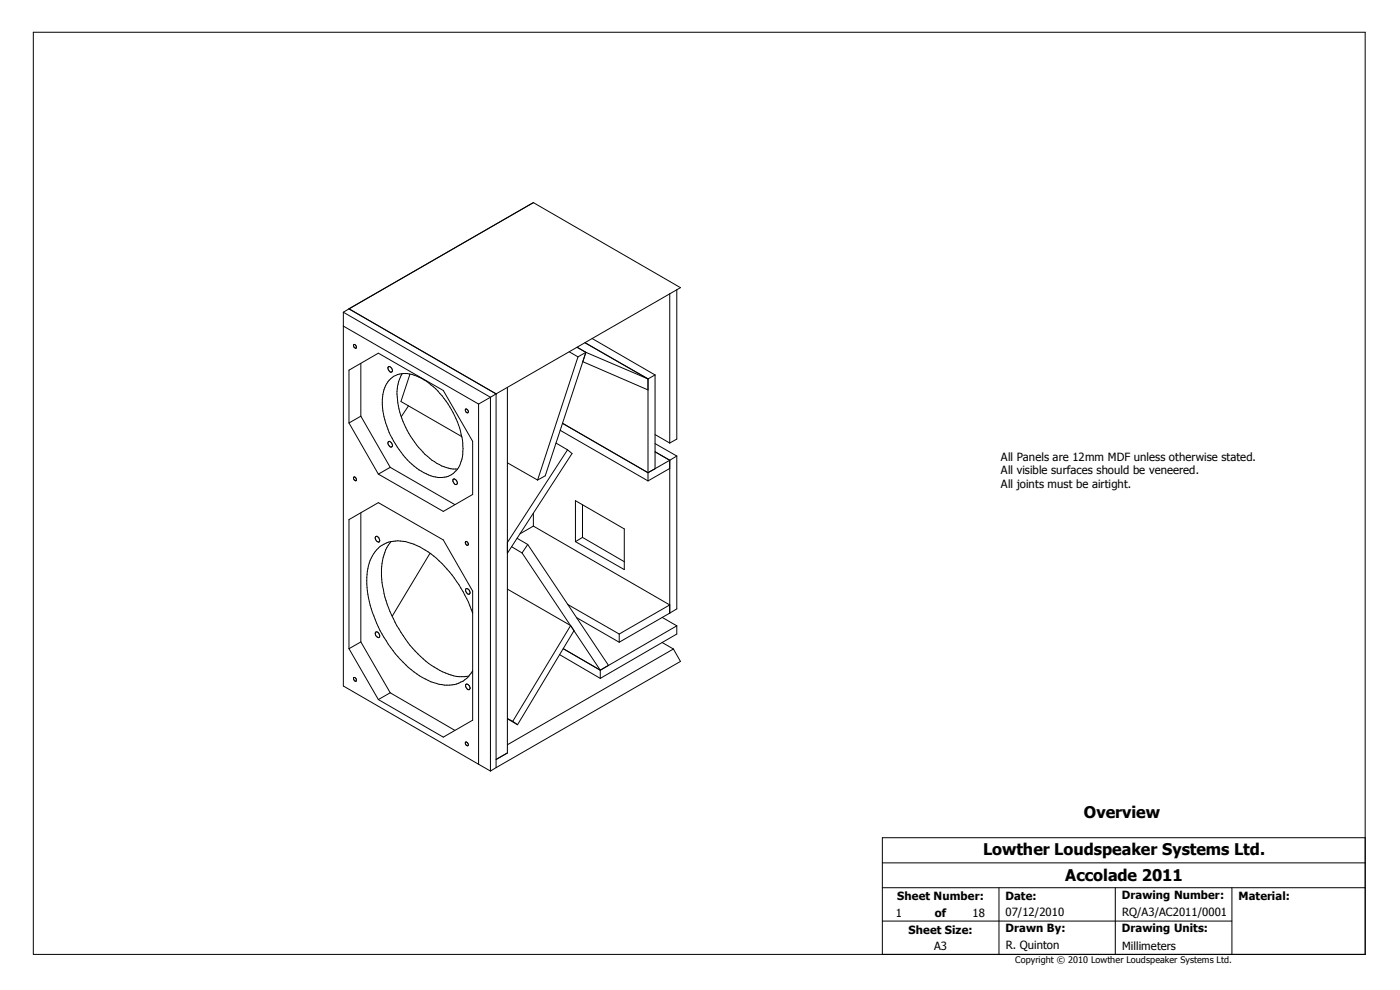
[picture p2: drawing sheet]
<svg xmlns="http://www.w3.org/2000/svg" width="420mm" height="297mm" viewBox="0 0 420 297" stroke-linecap="round" stroke-linejoin="round" font-family="sans-serif">
<g fill="none" stroke="#000" stroke-width=".3">
<path d="M10 9.7h399.4v276.3h-399.4zM103 93.6v112l40.5 23.4M103 97.7l40.5 23.4M103 93.6l44.1 25.5M104.6 92.6l55.3-31.9 44.1 25.5-55.2 31.8M104.6 92.6l44.2 25.4M104.6 92.6l-1.6 1M200.8 88v44.8M202.9 86.8v44.8l-2.1 1.2M106.2 103.2l.5 .3 .1 .7a.63 .63 0 0 1-.7-.2 .63 .63 0 0 1 .1-.8zM108.2 108.9v15.8M116.5 109.9a1.03 1.03 0 0 1 1 .5 1.03 1.03 0 0 1-.1 1.1 1.17 1.17 0 0 1-.9-1.6z"/>
<path d="M116.7 114a6.5 6.5 0 0 1 7.5-1.5 22 22 0 0 1 11.7 11.2 20.2 20.2 0 0 1 2.6 13.9 6.6 6.6 0 0 1-9.3 5 22.3 22.3 0 0 1-11.6-11.3 19.2 19.2 0 0 1-2.2-15.2zM120.6 111.9a13.5 13.5 0 0 0-1 10.6 27.2 27.2 0 0 0 11.4 16.4l2.2 1a8.5 8.5 0 0 0 4 .7M122.9 112.1l-2.7 8.2 18.2 10.5M147.1 119.1l-3.6 2M147.1 119.1v112M148.8 118l-1.7 1.1M148.8 118v112.1M152.1 116.1v109.6l-3.3 1.9M170.7 105.4l2.6 1.5M173.1 104.1l2.6 1.5M173.3 106.9l-12.1 37M175.4 102.7l18.9 10.9"/>
<path d="M175.7 105.6l-2.4 1.3M175.7 105.6l-12.2 37-2.3 1.3M175.7 105.6l-.9 2.8 19.5 8.5M175.7 105.6l18.6 8M177.5 101.4l18.9 11M194.3 113.6v30.5M196.4 112.4l-2.1 1.2M196.4 112.4v28.1l-2.1 1.2M104.6 126.8v-15.9l8.9-5.1 19.4 11.2 8.8 15.3v15.9l-8.8 5.1-19.4-11.2M104.6 126.8l8.9 15.3M108.2 124.7l8.8 15.4M108.2 124.7l-3.6 2.1"/>
<path d="M116.5 132.3a1.02 1.02 0 0 1 1 .6 1.02 1.02 0 0 1-.1 1.1 1.1 1.1 0 0 1-.9-1.7zM122.5 121.6l-2.2 3.3M139.6 122.6l.6 .2 .3 .5-.2 .4-.5-.2-.3-.5zM143.5 121.1v107.9M152.1 138.7l9.1 5.2M166.7 132.8l3.5 2M168 129l26.3 15.1M168.7 126.8l25.6 14.9M170.2 134.8l-18.1 27.8M170.2 134.8l1.3 1.1-19.4 29.9M196.4 135.4l4.4 2.5M196.4 130.2l4.4 2.6"/>
<path d="M196.4 132.9l6.5 3.8M200.8 137.9l-6.5 3.8M200.8 137.9v45.8M202.9 136.7v45.8l-2.1 1.2M202.9 136.7l-2.1 1.2M106.2 142.9h.2l.4 .6-.1 .6-.7-.7zM108.2 153.7v38.7M117 140.1l19.4 11.1M117 140.1l-3.5 2M135.9 143.6a1.04 1.04 0 0 1 1 .5 1.04 1.04 0 0 1 0 1.1 1.26 1.26 0 0 1-1-1.6zM159.9 157.7l-3.9 2.2M159.9 153.9v3.8"/>
<path d="M159.9 157.7l40.9 23.6-15.1 8.7M172.6 150l14.6 8.5v12.2l-14.6-8.4zM174.7 151.3v9.8M200.8 140.4l-6.5 3.7M112.7 160.8a1.02 1.02 0 0 1 1 .5 1.02 1.02 0 0 1-.1 1.1 1.09 1.09 0 0 1-.9-1.6zM117.3 162.3a15.5 15.5 0 0 0-2.7 12.3 38.2 38.2 0 0 0 14.8 24.8 15.3 15.3 0 0 0 10.5 3.3l.7-.1M128.9 165.8l-11.3 18.9M139.6 162.3l.6 .2 .3 .5-.2 .4-.5-.1-.3-.6zM139.8 176.4a1.09 1.09 0 0 1 .9 1.7 1.15 1.15 0 0 1-.9-1.7zM152.1 176.5l19 11-17.3 28.7M153.4 163.8l3.1 1.9M155 161.3l3.2 1.9"/>
<path d="M156.5 165.7l23.5 35.1M158.2 163.2l-1.7 2.5M158.2 163.2l24.3 36.2-2.5 1.4M174.7 161.1l-2.1 1.2M174.7 161.1l12.5 7.2M104.6 194.4v-38.7l8.9-5.1 19.4 11.2 8.8 15.3v38.7l-8.8 5.1-19.4-11.3M104.6 194.4l8.9 15.2M108.2 192.4l8.8 15.2M108.2 192.4l-3.6 2M112.6 189.5a.79 .79 0 0 1 .8 0 .79 .79 0 0 1 .4 .8l-.1 .7a1.1 1.1 0 0 1-1.1-1.5zM141.7 183.7a39.1 39.1 0 0 0-13.3-18.3 17.5 17.5 0 0 0-9.1-3.3 8.8 8.8 0 0 0-8.6 6.6 26.6 26.6 0 0 0 2.2 18.1 37.2 37.2 0 0 0 13.8 16.2 13.8 13.8 0 0 0 10.2 2 8.5 8.5 0 0 0 4.8-4M167.8 196.2l12.2 7.1"/>
<path d="M168.9 194.4l11.1 6.4M170.2 181.1l15.5 8.9M172.1 189l-16.9 28.2M172.9 185.1l12.8 7.4M185.7 190v2.5M198.5 185l4.4 2.6M198.5 192.5l3.4 2M200.8 183.7l-15.1 8.8M201.9 194.5l2.1 3.7-55.2 31.9M201.9 194.5l-49.8 28.7M202.9 187.6v2.4l-22.9 13.3M202.9 187.6l-22.9 13.2"/>
<path d="M106 203.1l.4-.1 .4 .4v.7l-.5-.1zM117 207.6l-3.5 2M117 207.6l19.4 11.3M139.8 205.1a1.03 1.03 0 0 1 1 .5 1.03 1.03 0 0 1-.1 1.1 1.17 1.17 0 0 1-.9-1.6zM152.1 215.4l3.1 1.8M152.1 215.3l1.7 .9M153.8 216.2l1.4 1M180 200.8v2.5M139.5 222.5l.3-.2 .4 .3 .3 .5-.3 .4-.5-.3zM143.5 229l3.6 2.1M148.8 230.1l-1.7 1M264.6 258.6h144.8"/>
<path d="M409.4 251.1h-144.8v34.9M264.6 276h104.8M264.6 266h144.8M299.6 266v20M334.4 266v20M369.4 266v20"/>
</g>
<g font-size="4.8">
<text x="325" y="245.2">Overview</text>
<text x="294.8" y="256.2">Lowther Loudspeaker Systems Ltd.</text>
<text x="319.4" y="264.1">Accolade 2011</text>
</g>
<g font-size="3.4">
<text x="300.1" y="138">All Panels are 12mm MDF unless otherwise stated.</text>
<text x="300.1" y="142.2">All visible surfaces should be veneered.</text>
<text x="300.1" y="146.2">All joints must be airtight.</text>
<text x="269.1" y="269.8">Sheet Number:</text>
<text x="301.5" y="269.8">Date:</text>
<text x="336.4" y="269.5">Drawing Number:</text>
<text x="371.3" y="269.8">Material:</text>
<text x="268.6" y="274.8">1</text>
<text x="280.3" y="274.8">of</text>
<text x="291.6" y="274.8">18</text>
<text x="301.5" y="274.6">07/12/2010</text>
<text x="336.5" y="274.5">RQ/A3/AC2011/0001</text>
<text x="272.5" y="279.8">Sheet Size:</text>
<text x="301.5" y="279.4">Drawn By:</text>
<text x="336.4" y="279.4">Drawing Units:</text>
<text x="280.1" y="284.7">A3</text>
<text x="301.6" y="284.5">R. Quinton</text>
<text x="336.5" y="284.7">Millimeters</text>
</g>
<text font-size="2.7" x="304.4" y="288.6">Copyright © 2010 Lowther Loudspeaker Systems Ltd.</text>
</svg>
